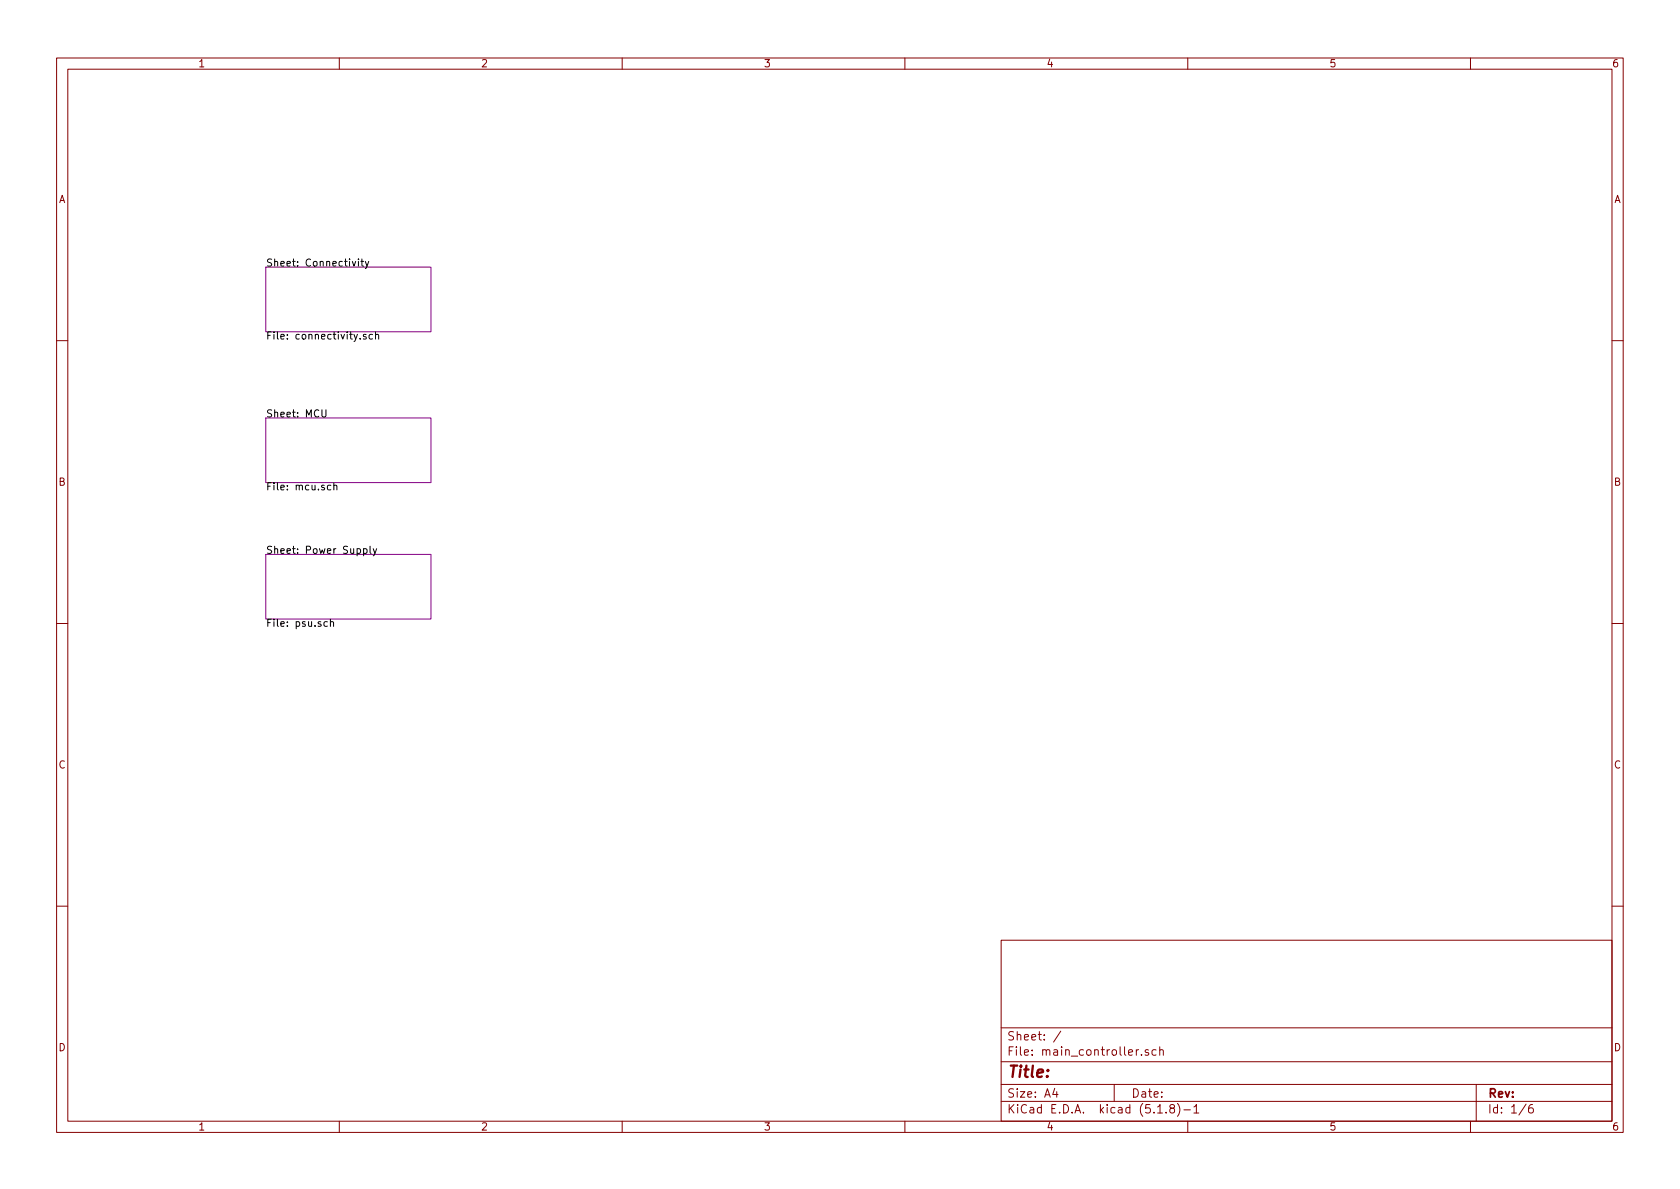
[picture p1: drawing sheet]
<svg xmlns="http://www.w3.org/2000/svg" width="297mm" height="210mm" viewBox="0 0 297 210" stroke-linecap="round" stroke-linejoin="round" font-family="sans-serif">
<g fill="none" stroke="#840000" stroke-width=".18">
<path d="M10 10.3h277v189.9h-277zM12 12.2h273v186.1h-273zM60 10.3v1.9M110 10.3v1.9M160 10.3v1.9M210 10.3v1.9M260 10.3v1.9M10 60.2h2M285 60.2h2M10 110.3h2M285 110.3h2M10 160.2h2"/>
<path d="M177 166.3h108v32h-108zM285 160.2h2M60 198.3v1.9M110 198.3v1.9M160 198.3v1.9M177 194.8h108M177 191.8h108M177 187.8h108M177 181.8h108M186.5 192.5l-.4 1h1M186.8 193v1M187.6 182.3l-1.3 2"/>
<path d="M197 191.8v3M201.3 185.6l-.3 .1-.1 .2M201.8 186.5v.1M203 185.7a.37 .37 0 0 0-.5 .1v.2l.5 .2 .1 .1-.2 .3-.4-.1M204.4 185.7l-.4-.1-.3 .3 .1 .6 .2 .1 .4-.1M204.7 196.8h.8M205.1 185.7a.37 .37 0 0 1 .6 .1v.8M205.1 185.1v1.5M206.2 196.7v.1M207.1 196l-.3-.3 .2-.3a.48 .48 0 0 1 .6 .1l-.1 .4a.52 .52 0 0 0-.6 .2 .52 .52 0 0 0 .1 .6l.4 .1 .2-.1 .1-.4-.3-.3M208.2 195.1a1.71 1.71 0 0 1 0 2.3M209.3 196.3h1.2"/>
<path d="M210 198.3v1.9M211.1 195.8l.4-.5v1.5M211.1 196.8h.9M260 198.3v1.9M261 191.8v6.5M269.8 195.2l-1.2 2M271 195.3a.62 .62 0 0 0-.7 .7v.7l.3 .1 .4-.1 .1-.5-.1-.2-.4-.1-.3 .3"/>
</g>
<path d="M47 47.2h29.2v11.5h-29.2zM47 73.9h29.2v11.4h-29.2zM47 98h29.2v11.5h-29.2z" fill="none" stroke="#840084" stroke-width=".18"/>
<g fill="none" stroke="#000" stroke-width=".18">
<path d="M62.3 46.2l.3 .9 .3-.9M63.4 45.8v.1M63.4 46.2v.9M63.8 46.2h.5M64 45.8v1.1l.3 .2M64.6 46.2l.3 .9M64.7 59.2l-.3-.1-.2 .2 .1 .2 .4 .1v.3h-.5M65.2 46.2l-.4 1.2-.2 .1M65.9 59.2l-.4-.1-.2 .3 .1 .5h.5M66.4 59.3l.2-.2 .3 .1 .1 .8M66.4 58.7v1.3M56.9 72.5v1l.2 .2h.3l.2-.2v-1"/>
<path d="M58.5 85.8h-.4l-.2 .2 .1 .6h.5M59 85.9l.2-.1h.3l.1 .8M59 85.4v1.2M64.3 97.1l.3-.1 .3 .3-.1 .5h-.5M64.3 97v1.3M65.4 96.6v1.1l.2 .2M66 97l.3 .9M66.6 97l-.4 1.2-.2 .1M57.9 110l-.4-.1-.2 .3 .1 .5h.5M58.4 110.1l.2-.2 .3 .1 .1 .8M58.4 109.5v1.3"/>
</g>
<text font-size="2.8" fill="#840000" x="178" y="190.5">Title:</text>
<g font-size="2.1" fill="#840000">
<text x="178" y="184">Sheet: /</text>
<text x="178" y="186.7">File: main_controller.sch</text>
<text x="178" y="196.9">KiCad E.D.A. kicad (5.1.8)-1</text>
<text x="178" y="194.1">Size: A4</text>
<text x="200" y="194.1">Date:</text>
<text x="263" y="194.1">Rev:</text>
<text x="263" y="196.9">Id: 1/6</text>
</g>
<g font-size="1.8" fill="#840000">
<text x="35" y="11.9">1</text>
<text x="85" y="11.9">2</text>
<text x="135" y="11.9">3</text>
<text x="185" y="11.9">4</text>
<text x="235" y="11.9">5</text>
<text x="285" y="11.9">6</text>
<text x="10.4" y="35.9">A</text>
<text x="285.4" y="35.9">A</text>
<text x="10.4" y="85.9">B</text>
<text x="285.4" y="85.9">B</text>
<text x="10.4" y="135.9">C</text>
<text x="285.4" y="135.9">C</text>
<text x="10.4" y="185.9">D</text>
<text x="285.4" y="185.9">D</text>
<text x="35" y="199.9">1</text>
<text x="85" y="199.9">2</text>
<text x="135" y="199.9">3</text>
<text x="185" y="199.9">4</text>
<text x="235" y="199.9">5</text>
<text x="285" y="199.9">6</text>
</g>
<g font-size="1.8">
<text x="47" y="47.1">Sheet: Connectivity</text>
<text x="47" y="60">File: connectivity.sch</text>
<text x="47" y="73.8">Sheet: MCU</text>
<text x="47" y="86.7">File: mcu.sch</text>
<text x="47" y="97.9">Sheet: Power Supply</text>
<text x="47" y="110.8">File: psu.sch</text>
</g>
</svg>
